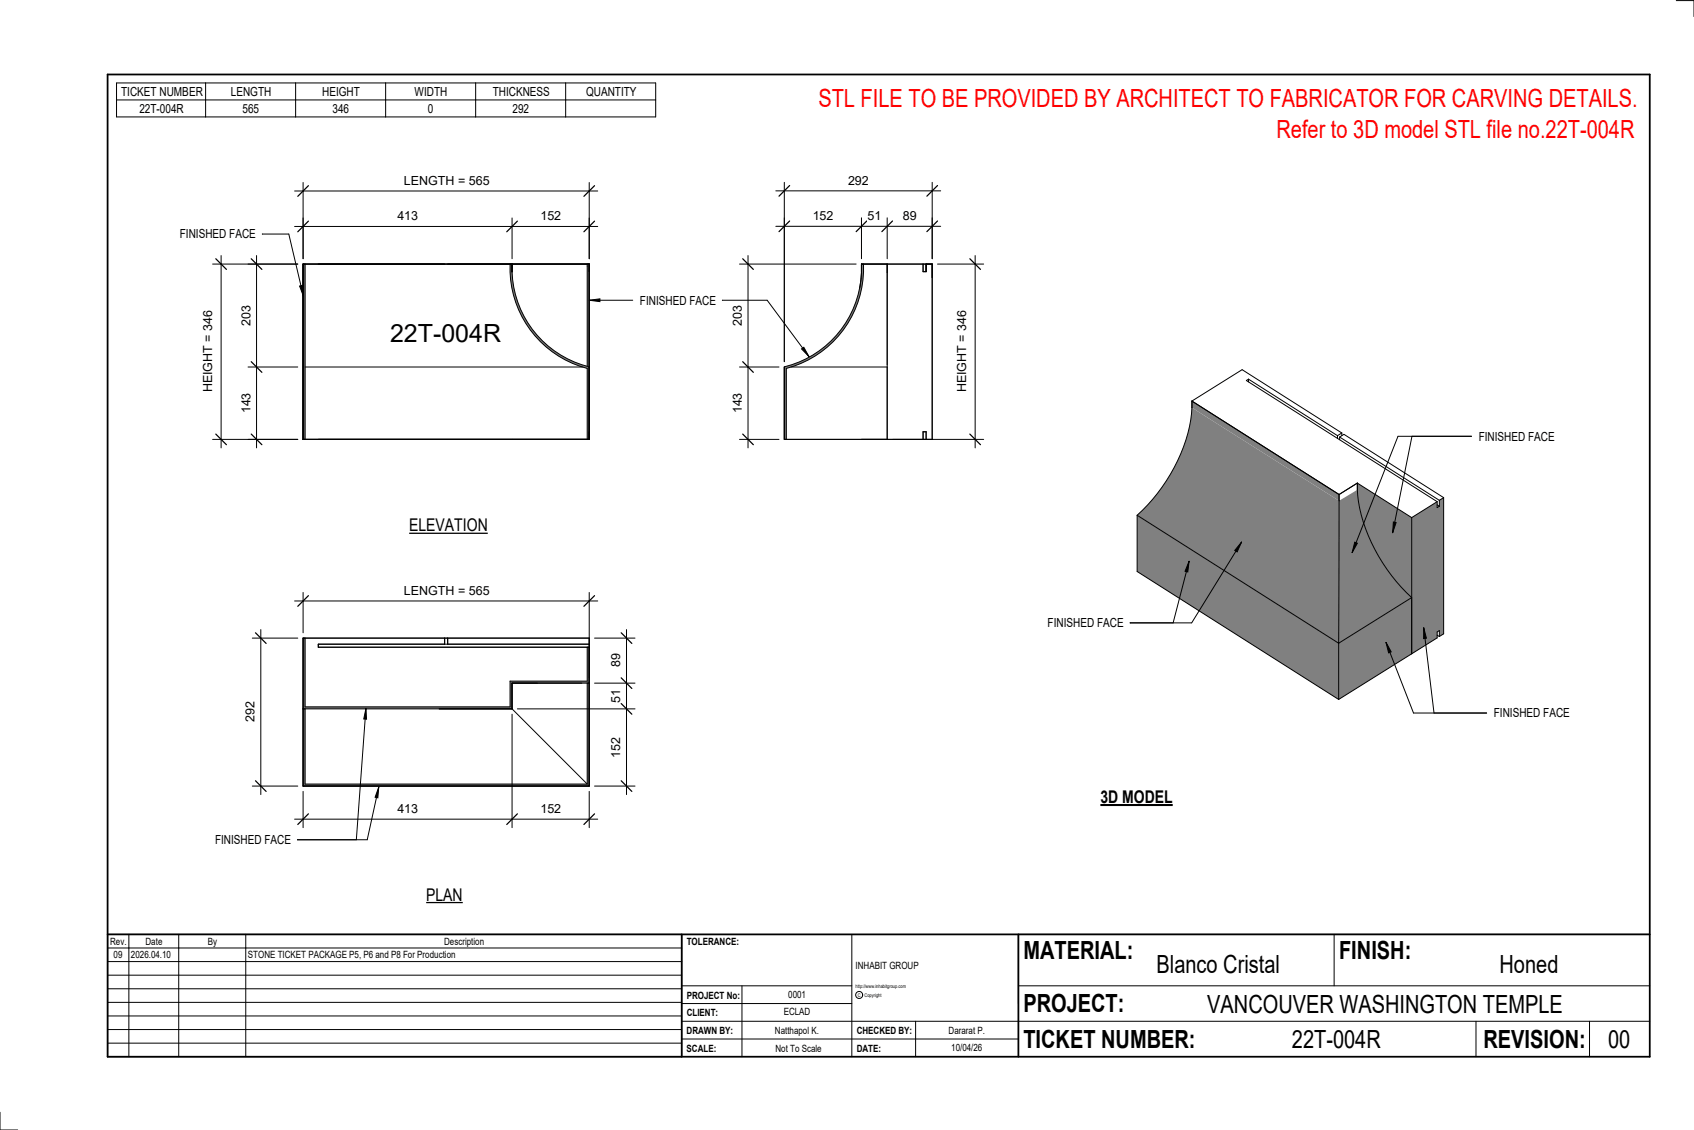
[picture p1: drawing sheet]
<svg xmlns="http://www.w3.org/2000/svg" width="914mm" height="610mm" viewBox="0 0 914 610" stroke-linecap="round" stroke-linejoin="round" font-family="sans-serif">
<g fill="#808080">
<path d="M723 347l39-25v31l-39 24z"/>
<path d="M723 270l10-6a90 90 0 0 0 29 58l-39 25z"/>
<path d="M614 278l109 69v30l-109-69z"/>
<path d="M643 220l80 50v77l-109-69a90 90 0 0 0 29-58z"/>
<path d="M733 261l29 18v43a90 90 0 0 1-29-58z"/>
<path d="M643 216l80 51v3l-80-50z"/>
<path d="M762 279l14-8v3l1-1v-3l2-2v74l-2 1v-3l-1 1v3l-14 9z"/>
</g>
<g fill="none" stroke="#000" stroke-width=".54">
<path d="M643 216a86 86 0 0 1-26 59l-3 3M643 216l80 51M643 216l27-17 54 35M674 205h-1l103 66M674 205l48 30M674 205v1M722 235v1M723 236l2-2 54 34M723 236l54 34M723 236v1M724 234l-2 1M724 234v1"/>
<path d="M614 278v30l109 69M614 278l109 69M723 267v80M733 261a86 86 0 0 0 26 59l3 2-39 25M733 261l-10 6M733 261l29 18M762 279v74M776 271l-14 8M776 271v3l1-1M776 272l1 1M777 270v3M779 268l-2 2"/>
<path d="M779 268v74l-2 1M723 347v30M762 353l-39 24M776 343h1M777 343v-3l-1 1v3l-14 9"/>
</g>
<g fill="#7c7c7c">
<path d="M317 142h1v56h-1z"/>
<path d="M164 142v95h1v-95zM275 142a56 56 0 0 0 42 57v38h1v-39a55 55 0 0 1-42-56z"/>
</g>
<path d="M164 142v56M164 142h154v95h-154zM165 142v95M275 142a56 56 0 0 0 42 57v38M276 147v-5a55 55 0 0 0 42 56M317 142v56M165 198h149" fill="none" stroke="#000" stroke-width=".54"/>
<path d="M465 142h1a56 56 0 0 1-42 57v38h-1v-39a55 55 0 0 0 42-56z" fill="#7c7c7c"/>
<path d="M464 154v1M465 152l-1 2M465 150v2M465 142v8M465 142h38v95h-80v-39a55 55 0 0 0 42-56zM466 142a56 56 0 0 1-42 57v38M479 147v50M479 142v95M498 142v5h2v-5M427 198h52M498 237v-4h2v4" fill="none" stroke="#000" stroke-width=".54"/>
<g fill="#7c7c7c">
<path d="M164 382h1v41h152v-54h1v55h-154z"/>
<path d="M164 344h1v37h110v-14h42v-18h1v20h-42v13h-112z"/>
</g>
<path d="M164 344h154v80h-154zM165 344v37h110v-14h42v-18M240 344v4M242 344v4M318 348h-146v1h146M276 369h38M276 369v13M276 369h42M317 369v54M165 382v41h152M276 382l41 41M276 382h-112v42" fill="none" stroke="#000" stroke-width=".54"/>
<path d="M211 172h60v15h-60z" fill="#fff"/>
<path d="M164 118v22M276 118v22M318 118v22M159 122h164" fill="none" stroke="#000" stroke-width=".54"/>
<path d="M166 119l-5 6M279 119l-5 6M321 119l-6 6" fill="none" stroke="#000" stroke-width=".67"/>
<g fill="#fff">
<path d="M214 113h11v7h-11z"/>
<path d="M292 113h11v7h-11z"/>
</g>
<path d="M164 98v42M318 98v42M159 103h164" fill="none" stroke="#000" stroke-width=".54"/>
<path d="M166 100l-5 6M321 100l-6 6" fill="none" stroke="#000" stroke-width=".67"/>
<path d="M218 94h46v7h-46z" fill="#fff"/>
<path d="M138 138v104M134 142h27M134 198h27M134 237h27" fill="none" stroke="#000" stroke-width=".54"/>
<path d="M136 140l5 5M136 195l5 6M136 234l5 6" fill="none" stroke="#000" stroke-width=".67"/>
<g fill="#fff">
<path d="M129 165h8v11h-8z"/>
<path d="M129 212h8v11h-8z"/>
</g>
<path d="M119 138v104M115 142h46M115 237h46" fill="none" stroke="#000" stroke-width=".54"/>
<path d="M116 140l6 5M116 234l6 6" fill="none" stroke="#000" stroke-width=".67"/>
<path d="M108 168h8v44h-8z" fill="#fff"/>
<path d="M423 117v78M465 117v23M479 117v23M503 117v23M419 122h89" fill="none" stroke="#000" stroke-width=".54"/>
<path d="M426 119l-6 6M468 119l-6 6M482 119l-6 6M506 119l-6 6" fill="none" stroke="#000" stroke-width=".67"/>
<g fill="#fff">
<path d="M439 113h11v7h-11z"/>
<path d="M468 113h8v7h-8z"/>
<path d="M487 113h8v7h-8z"/>
</g>
<path d="M423 98v97M503 98v42M419 103h89" fill="none" stroke="#000" stroke-width=".54"/>
<path d="M426 100l-6 6M506 100l-6 6" fill="none" stroke="#000" stroke-width=".67"/>
<path d="M458 94h11v7h-11z" fill="#fff"/>
<path d="M526 138v104M506 142h25M482 237h49" fill="none" stroke="#000" stroke-width=".54"/>
<path d="M524 140l5 5M524 234l5 6" fill="none" stroke="#000" stroke-width=".67"/>
<path d="M516 168h7v44h-7z" fill="#fff"/>
<path d="M404 138v104M399 142h63M399 198h21M399 237h21" fill="none" stroke="#000" stroke-width=".54"/>
<path d="M401 140l6 5M401 195l6 6M401 234l6 6" fill="none" stroke="#000" stroke-width=".67"/>
<g fill="#fff">
<path d="M394 212h8v11h-8z"/>
<path d="M394 165h8v11h-8z"/>
</g>
<path d="M164 320v21M318 320v46M159 324h164" fill="none" stroke="#000" stroke-width=".54"/>
<path d="M166 321l-5 6M321 321l-6 6" fill="none" stroke="#000" stroke-width=".67"/>
<path d="M218 315h46v7h-46z" fill="#fff"/>
<path d="M338 340v89M321 344h22M321 369h22M279 382h64M321 424h22" fill="none" stroke="#000" stroke-width=".54"/>
<path d="M335 341l6 6M335 380l6 5M335 366l6 5M335 421l6 6" fill="none" stroke="#000" stroke-width=".67"/>
<g fill="#fff">
<path d="M329 353h7v7h-7z"/>
<path d="M329 372h7v7h-7z"/>
<path d="M329 398h7v11h-7z"/>
</g>
<path d="M141 340v89M136 344h25M136 424h25" fill="none" stroke="#000" stroke-width=".54"/>
<path d="M138 341l6 6M138 421l6 6" fill="none" stroke="#000" stroke-width=".67"/>
<path d="M131 379h8v11h-8z" fill="#fff"/>
<path d="M276 385v62M164 427v20M318 427v20M159 442h164" fill="none" stroke="#000" stroke-width=".54"/>
<path d="M166 439l-5 6M279 439l-5 6M321 439l-6 6" fill="none" stroke="#000" stroke-width=".67"/>
<g fill="#fff">
<path d="M214 432h11v8h-11z"/>
<path d="M292 432h11v8h-11z"/>
</g>
<g fill="none" stroke="#000" stroke-width=".54">
<path d="M905 0h9v9M460 504v66M720 504v28M891 504h-341v37M368 532h92M401 532v38M550 532h341M368 551h523M368 541h92M494 551v19M797 551v19M858 551v19"/>
<path d="M368 561h182M0 600v10h10"/>
<circle cx="464" cy="537" r="1.9"/>
</g>
<path d="M58 40h833v530h-833zM58 504h833M368 504v66M550 504v66" fill="none" stroke="#000" stroke-width=".96"/>
<g fill="#fff">
<path d="M652 534h192v15h-192z"/>
<path d="M513 562h17v6h-17z"/>
<path d="M425 533h10v6h-10z"/>
<path d="M423 543h15v6h-15z"/>
<path d="M418 553h24v6h-24z"/>
<path d="M624 513h68v15h-68z"/>
<path d="M809 513h33v15h-33z"/>
<path d="M512 553h20v6h-20z"/>
<path d="M697 553h49v15h-49z"/>
<path d="M442 45h443v16h-443z"/>
<path d="M868 553h12v15h-12z"/>
<path d="M61 512h5v6h-5z"/>
</g>
<path d="M58 504h310v66h-310zM58 519h310M58 511h310M70 504v66M96 504v66M133 504v66M58 533h310M58 526h310M58 555h310M58 548h310M58 541h310M58 563h310" fill="none" stroke="#000" stroke-width=".54"/>
<path d="M221 278h42v11h-42z" fill="#fff"/>
<path d="M221 288h42" fill="none" stroke="#000" stroke-width=".69" stroke-linecap="butt"/>
<path d="M230 477h20v11h-20z" fill="#fff"/>
<path d="M230 487h20" fill="none" stroke="#000" stroke-width=".69" stroke-linecap="butt"/>
<path d="M594 424h39v12h-39z" fill="#fff"/>
<path d="M594 434h39" fill="none" stroke="#000" stroke-width="1.1" stroke-linecap="butt"/>
<path d="M689 62h195v15h-195z" fill="#fff"/>
<path d="M198 382v6h-2zM198 382l-6 71M204 425v5h-2zM204 425l-6 28h-37" fill="none" stroke="#000" stroke-width=".54"/>
<path d="M198 382v6h-2zM204 425v5h-2z" fill="#000"/>
<path d="M116 449h41v8h-41z" fill="#fff"/>
<path d="M318 162l6-1v2zM318 162h24M390 162h24l23 30M433 188l1-1 3 5z" fill="none" stroke="#000" stroke-width=".54"/>
<path d="M318 162l6-1v2zM433 188l1-1 3 5z" fill="#000"/>
<path d="M345 158h41v8h-41z" fill="#fff"/>
<path d="M63 45h291v18h-291zM63 54h291M111 45v18M160 45v18M208 45v18M257 45v18M305 45v18M142 126h14l8 34M162 154h1l1 6z" fill="none" stroke="#000" stroke-width=".54"/>
<path d="M162 154h1l1 6z" fill="#000"/>
<path d="M97 123h41v7h-41z" fill="#fff"/>
<path d="M670 292l-2 6-2-1zM670 292l-27 44h-33M642 303l-1 6-1-1zM642 303l-9 33" fill="none" stroke="#000" stroke-width=".54"/>
<path d="M670 292l-2 6-2-1zM642 303l-1 6-1-1z" fill="#000"/>
<path d="M566 332h40v8h-40z" fill="#fff"/>
<path d="M769 339l1 5h-2zM748 347l3 5h-1z" fill="#000"/>
<path d="M769 339l1 5h-2zM769 339l5 46M748 347l3 5h-1zM748 347l15 38h39" fill="none" stroke="#000" stroke-width=".54"/>
<path d="M806 381h41v8h-41z" fill="#fff"/>
<path d="M731 293h2l-3 5zM752 282h2l-2 5z" fill="#000"/>
<path d="M762 235l-10 52M794 235h-39l-25 63M731 293h2l-3 5zM752 282h2l-2 5z" fill="none" stroke="#000" stroke-width=".54"/>
<path d="M798 232h41v7h-41z" fill="#fff"/>
<g font-size="13.5" fill="#f00">
<text x="442" y="58">STL FILE TO BE PROVIDED BY ARCHITECT TO FABRICATOR FOR CARVING DETAILS.</text>
<text x="689" y="75">Refer to 3D model STL file no.22T-004R</text>
</g>
<g font-size="13.5">
<text x="211" y="185">22T-004R</text>
<text x="552" y="517">MATERIAL:</text>
<text x="723" y="517">FINISH:</text>
<text x="624" y="525">Blanco Cristal</text>
<text x="809" y="525">Honed</text>
<text x="552" y="546">PROJECT:</text>
<text x="652" y="546">VANCOUVER WASHINGTON TEMPLE</text>
<text x="552" y="565">TICKET NUMBER:</text>
<text x="697" y="565">22T-004R</text>
<text x="801" y="565">REVISION:</text>
<text x="868" y="565">00</text>
</g>
<g font-size="9.4">
<text x="221" y="287">ELEVATION</text>
<text x="594" y="433">3D MODEL</text>
<text x="230" y="486">PLAN</text>
</g>
<g font-size="6.7">
<text x="65" y="52">TICKET NUMBER</text>
<text x="125" y="52">LENGTH</text>
<text x="174" y="52">HEIGHT</text>
<text x="224" y="52">WIDTH</text>
<text x="266" y="52">THICKNESS</text>
<text x="316" y="52">QUANTITY</text>
<text x="75" y="61">22T-004R</text>
<text x="131" y="61">565</text>
<text x="179" y="61">346</text>
<text x="231" y="61">0</text>
<text x="277" y="61">292</text>
<text x="218" y="100">LENGTH = 565</text>
<text x="458" y="100">292</text>
<text x="214" y="119">413</text>
<text x="292" y="119">152</text>
<text x="439" y="119">152</text>
<text x="468" y="119">51</text>
<text x="487" y="119">89</text>
<text x="97" y="129">FINISHED FACE</text>
<text x="345" y="164">FINISHED FACE</text>
<text x="135" y="176" transform="rotate(-90 135 176)">203</text>
<text x="400" y="176" transform="rotate(-90 400 176)">203</text>
<text x="115" y="212" transform="rotate(-90 115 212)">HEIGHT = 346</text>
<text x="522" y="212" transform="rotate(-90 522 212)">HEIGHT = 346</text>
<text x="135" y="223" transform="rotate(-90 135 223)">143</text>
<text x="400" y="223" transform="rotate(-90 400 223)">143</text>
<text x="798" y="238">FINISHED FACE</text>
<text x="218" y="321">LENGTH = 565</text>
<text x="566" y="338">FINISHED FACE</text>
<text x="335" y="360" transform="rotate(-90 335 360)">89</text>
<text x="335" y="379" transform="rotate(-90 335 379)">51</text>
<text x="137" y="390" transform="rotate(-90 137 390)">292</text>
<text x="806" y="387">FINISHED FACE</text>
<text x="335" y="409" transform="rotate(-90 335 409)">152</text>
<text x="214" y="439">413</text>
<text x="292" y="439">152</text>
<text x="116" y="455">FINISHED FACE</text>
</g>
<g font-size="5.4">
<text x="59" y="510">Rev.</text>
<text x="79" y="510">Date</text>
<text x="112" y="510">By</text>
<text x="240" y="510">Description</text>
<text x="371" y="510">TOLERANCE:</text>
<text x="61" y="517">09</text>
<text x="71" y="517">2026.04.10</text>
<text x="134" y="517">STONE TICKET PACKAGE P5, P6 and P8 For Production</text>
<text x="462" y="523">INHABIT GROUP</text>
<text x="371" y="539">PROJECT No:</text>
<text x="425" y="538">0001</text>
<text x="371" y="548">CLIENT:</text>
<text x="423" y="548">ECLAD</text>
<text x="371" y="558">DRAWN BY:</text>
<text x="418" y="558">Natthapol K.</text>
<text x="462" y="558">CHECKED BY:</text>
<text x="512" y="558">Dararat P.</text>
<text x="371" y="567">SCALE:</text>
<text x="419" y="567">Not To Scale</text>
<text x="462" y="567">DATE:</text>
<text x="513" y="567">10/04/26</text>
</g>
<g font-size="2.7">
<text x="462" y="533">http://www.inhabitgroup.com</text>
<text x="463" y="538">C</text>
<text x="467" y="538">Copyright</text>
</g>
</svg>
